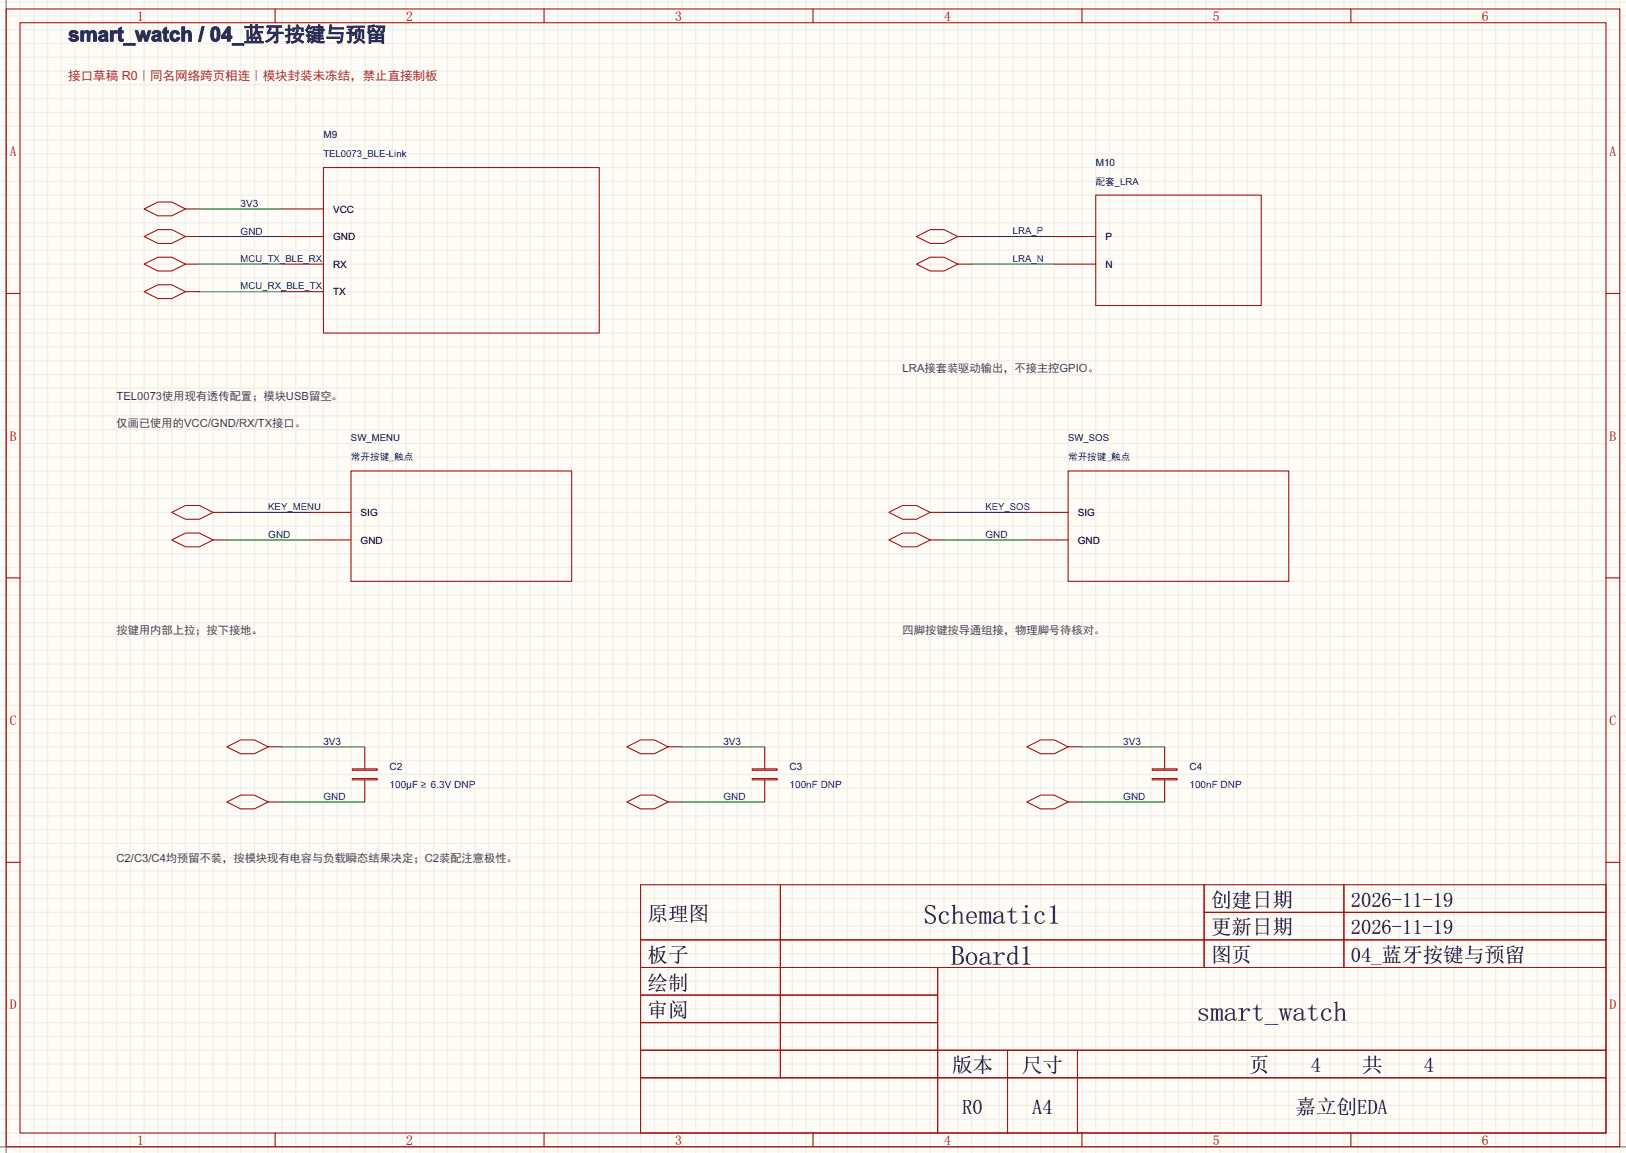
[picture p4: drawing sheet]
<svg xmlns="http://www.w3.org/2000/svg" width="299mm" height="212mm" viewBox="0 0 299 212" stroke-linecap="round" stroke-linejoin="round" font-family="sans-serif">
<path d="M0 0h299.5v212.3h-299.5z" fill="#fffcf7"/>
<g fill="none" stroke="#f0f0eb" stroke-width=".25">
<path d="M1.1 0v212.3M3.7 0v212.3M6.2 0v212.3M8.8 0v212.3M11.3 0v212.3M13.8 0v212.3M16.4 0v212.3M18.9 0v212.3M21.5 0v212.3M24 0v212.3M26.5 0v212.3M29.1 0v212.3"/>
<path d="M31.6 0v212.3M34.2 0v212.3M36.7 0v212.3M39.2 0v212.3M41.8 0v212.3M44.3 0v212.3M46.9 0v212.3M49.4 0v212.3M51.9 0v212.3M54.5 0v212.3M57 0v212.3M59.6 0v212.3"/>
<path d="M62.1 0v212.3M64.6 0v212.3M67.2 0v212.3M69.7 0v212.3M72.3 0v212.3M74.8 0v212.3M77.3 0v212.3M79.9 0v212.3M82.4 0v212.3M85 0v212.3M87.5 0v212.3M90 0v212.3"/>
<path d="M92.6 0v212.3M95.1 0v212.3M97.7 0v212.3M100.2 0v212.3M102.7 0v212.3M105.3 0v212.3M107.8 0v212.3M110.4 0v212.3M112.9 0v212.3M115.4 0v212.3M118 0v212.3M120.5 0v212.3"/>
<path d="M123.1 0v212.3M125.6 0v212.3M128.1 0v212.3M130.7 0v212.3M133.2 0v212.3M135.8 0v212.3M138.3 0v212.3M140.8 0v212.3M143.4 0v212.3M145.9 0v212.3M148.5 0v212.3M151 0v212.3"/>
<path d="M153.5 0v212.3M156.1 0v212.3M158.6 0v212.3M161.2 0v212.3M163.7 0v212.3M166.2 0v212.3M168.8 0v212.3M171.3 0v212.3M173.9 0v212.3M176.4 0v212.3M178.9 0v212.3M181.5 0v212.3"/>
<path d="M184 0v212.3M186.6 0v212.3M189.1 0v212.3M191.6 0v212.3M194.2 0v212.3M196.7 0v212.3M199.3 0v212.3M201.8 0v212.3M204.3 0v212.3M206.9 0v212.3M209.4 0v212.3M212 0v212.3"/>
<path d="M214.5 0v212.3M217 0v212.3M219.6 0v212.3M222.1 0v212.3M224.7 0v212.3M227.2 0v212.3M229.7 0v212.3M232.3 0v212.3M234.8 0v212.3M237.4 0v212.3M239.9 0v212.3M242.4 0v212.3"/>
<path d="M245 0v212.3M247.5 0v212.3M250.1 0v212.3M252.6 0v212.3M255.1 0v212.3M257.7 0v212.3M260.2 0v212.3M262.8 0v212.3M265.3 0v212.3M267.8 0v212.3M270.4 0v212.3M272.9 0v212.3"/>
<path d="M275.5 0v212.3M278 0v212.3M280.5 0v212.3M283.1 0v212.3M285.6 0v212.3M288.2 0v212.3M290.7 0v212.3M293.2 0v212.3M295.8 0v212.3M298.3 0v212.3M0 .4h299.5M0 2.9h299.5"/>
<path d="M0 5.5h299.5M0 8h299.5M0 10.5h299.5M0 13.1h299.5M0 15.6h299.5M0 18.2h299.5M0 20.7h299.5M0 23.2h299.5M0 25.8h299.5M0 28.3h299.5M0 30.9h299.5M0 33.4h299.5"/>
<path d="M0 35.9h299.5M0 38.5h299.5M0 41h299.5M0 43.6h299.5M0 46.1h299.5M0 48.6h299.5M0 51.2h299.5M0 53.7h299.5M0 56.3h299.5M0 58.8h299.5M0 61.3h299.5M0 63.9h299.5"/>
<path d="M0 66.4h299.5M0 69h299.5M0 71.5h299.5M0 74h299.5M0 76.6h299.5M0 79.1h299.5M0 81.7h299.5M0 84.2h299.5M0 86.7h299.5M0 89.3h299.5M0 91.8h299.5M0 94.4h299.5"/>
<path d="M0 96.9h299.5M0 99.4h299.5M0 102h299.5M0 104.5h299.5M0 107.1h299.5M0 109.6h299.5M0 112.1h299.5M0 114.7h299.5M0 117.2h299.5M0 119.8h299.5M0 122.3h299.5M0 124.8h299.5"/>
<path d="M0 127.4h299.5M0 129.9h299.5M0 132.5h299.5M0 135h299.5M0 137.5h299.5M0 140.1h299.5M0 142.6h299.5M0 145.2h299.5M0 147.7h299.5M0 150.2h299.5M0 152.8h299.5M0 155.3h299.5"/>
<path d="M0 157.9h299.5M0 160.4h299.5M0 162.9h299.5M0 165.5h299.5M0 168h299.5M0 170.6h299.5M0 173.1h299.5M0 175.6h299.5M0 178.2h299.5M0 180.7h299.5M0 183.3h299.5M0 185.8h299.5"/>
<path d="M0 188.3h299.5M0 190.9h299.5M0 193.4h299.5M0 196h299.5M0 198.5h299.5M0 201h299.5M0 203.6h299.5M0 206.1h299.5M0 208.7h299.5M0 211.2h299.5"/>
</g>
<path d="M1.1 0v212.3M0 211.2h299.5" fill="none" stroke="#999" stroke-width=".25"/>
<g fill="none" stroke="#a10000" stroke-width=".18">
<path d="M1.1 1.7h297.2v209.5h-297.2zM3.7 4.2h292.1v204.5h-292.1zM50.7 1.7v2.5M100.2 1.7v2.5M149.7 1.7v2.5M199.3 1.7v2.5M248.8 1.7v2.5M26.5 38.5l2.6-1.3h2.5l2.6 1.3-2.6 1.3h-2.5zM59.6 30.9h50.8v30.4h-50.8zM201.8 35.9h30.5v20.4h-30.5zM1.1 54h2.6M26.5 43.6l2.6-1.3h2.5l2.6 1.3-2.6 1.2h-2.5z"/>
<path d="M26.5 48.6l2.6-1.2h2.5l2.6 1.2-2.6 1.3h-2.5zM26.5 53.7l2.6-1.2h2.5l2.6 1.2-2.6 1.3h-2.5zM168.8 43.6l2.5-1.3h2.6l2.5 1.3-2.5 1.2h-2.6zM168.8 48.6l2.5-1.2h2.6l2.5 1.2-2.5 1.3h-2.6zM295.8 54h2.5M31.6 94.4l2.6-1.3h2.5l2.5 1.3-2.5 1.2h-2.5zM31.6 99.4l2.6-1.2h2.5l2.5 1.2-2.5 1.3h-2.5zM64.6 86.7h40.7v20.4h-40.7zM163.7 94.4l2.5-1.3h2.6l2.5 1.3-2.5 1.2h-2.6zM163.7 99.4l2.5-1.2h2.6l2.5 1.2-2.5 1.3h-2.6zM196.7 86.7h40.7v20.4h-40.7zM1.1 106.4h2.6"/>
<path d="M295.8 106.4h2.5M41.8 137.5l2.5-1.2h2.6l2.5 1.2-2.5 1.3h-2.6zM115.4 137.5l2.6-1.2h2.5l2.6 1.2-2.6 1.3h-2.5zM189.1 137.5l2.5-1.2h2.6l2.5 1.2-2.5 1.3h-2.6zM1.1 158.8h2.6M41.8 147.7l2.5-1.3h2.6l2.5 1.3-2.5 1.3h-2.6zM64.9 141.6h4.6v.3h-4.6zM64.9 143.4h4.6v.2h-4.6zM115.4 147.7l2.6-1.3h2.5l2.6 1.3-2.6 1.3h-2.5zM138.6 141.6h4.5v.3h-4.5zM138.6 143.4h4.5v.2h-4.5zM189.1 147.7l2.5-1.3h2.6l2.5 1.3-2.5 1.3h-2.6z"/>
<path d="M212.2 141.6h4.6v.3h-4.6zM212.2 143.4h4.6v.2h-4.6zM295.8 158.8h2.5M118 162.9h177.8v45.8h-177.8zM118 173.1h177.8M118 178.2h177.8M143.7 162.9v35.6M172.7 178.2v30.5M221.8 162.9v15.3M221.8 168h74M247.5 162.9v15.3M118 183.3h54.7"/>
<path d="M118 193.4h177.8M118 188.3h54.7M118 198.5h177.8M185.6 193.4v15.3M198.4 193.4v15.3M50.7 208.7v2.5M100.2 208.7v2.5M149.7 208.7v2.5M199.3 208.7v2.5M248.8 208.7v2.5"/>
</g>
<g fill="none" stroke="#870000" stroke-width=".18">
<path d="M34.2 38.5h2.5M51.9 38.5h7.7M34.2 43.6h2.5M34.2 48.6h2.5M34.2 53.7h2.5M51.9 43.6h7.7M51.9 48.6h7.7M51.9 53.7h7.7M176.4 43.6h2.5M176.4 48.6h2.5M194.2 43.6h7.6M194.2 48.6h7.6"/>
<path d="M39.2 94.4h2.6M39.2 99.4h2.6M57 94.4h7.6M57 99.4h7.6M171.3 94.4h2.6M171.3 99.4h2.6M189.1 94.4h7.6M189.1 99.4h7.6M49.4 137.5h2.5M67.2 137.5v4.1M123.1 137.5h2.5M140.8 137.5v4.1"/>
<path d="M196.7 137.5h2.6M214.5 137.5v4.1M49.4 147.7h2.5M67.2 143.6v4.1M123.1 147.7h2.5M140.8 143.6v4.1M196.7 147.7h2.6M214.5 143.6v4.1"/>
</g>
<g fill="none" stroke="#008700" stroke-width=".18">
<path d="M36.7 38.5h15.2M36.7 43.6h15.2M36.7 48.6h15.2M36.7 53.7h15.2M178.9 43.6h15.3M178.9 48.6h15.3M41.8 94.4h15.2M41.8 99.4h15.2M173.9 94.4h15.2M173.9 99.4h15.2M51.9 137.5h15.3M125.6 137.5h15.2"/>
<path d="M199.3 137.5h15.2M51.9 147.7h15.3M125.6 147.7h15.2M199.3 147.7h15.2"/>
</g>
<g font-size="5">
<text x="170.1" y="170.2">Schematic1</text>
<text x="175.2" y="177.8">Board1</text>
<text x="220.4" y="188">smart_watch</text>
</g>
<g font-size="3.8" fill="#143d60">
<text x="12.6" y="7.6">s</text>
<text x="14.7" y="7.6">mar</text>
<text x="21.5" y="7.6">t_</text>
<text x="24.9" y="7.6">wa</text>
<text x="29.9" y="7.6">tch /</text>
<text x="38.6" y="7.6">04</text>
<text x="42.8" y="7.6">_</text>
<text x="44.9" y="7.6">蓝牙</text>
<text x="52.4" y="7.6">按键</text>
<text x="59.9" y="7.6">与预</text>
<text x="67.4" y="7.6">留</text>
</g>
<g font-size="3.8">
<text x="223" y="167">创建日期</text>
<text x="248.8" y="167">2026-11-19</text>
<text x="119.3" y="169.5">原理图</text>
<text x="223" y="172.1">更新日期</text>
<text x="248.8" y="172.1">2026-11-19</text>
<text x="119.3" y="177.2">板子</text>
<text x="223" y="177.2">图页</text>
<text x="248.8" y="177.2">0</text>
<text x="250.7" y="177.2">4_蓝</text>
<text x="258.2" y="177.2">牙按</text>
<text x="265.8" y="177.2">键与</text>
<text x="273.4" y="177.2">预留</text>
<text x="119.3" y="182.2">绘制</text>
<text x="119.3" y="187.3">审阅</text>
<text x="175.3" y="197.5">版本</text>
<text x="188.2" y="197.5">尺寸</text>
<text x="230.1" y="197.5">页</text>
<text x="241.4" y="197.5">4</text>
<text x="250.9" y="197.5">共</text>
<text x="262.2" y="197.5">4</text>
<text x="177.2" y="205.1">R0</text>
<text x="190.1" y="205.1">A4</text>
<text x="238.6" y="205.1">嘉立创ED</text>
<text x="253.7" y="205.1">A</text>
</g>
<g font-size="2.5" fill="#a00000">
<text x="25.3" y="3.8">1</text>
<text x="74.8" y="3.8">2</text>
<text x="124.3" y="3.8">3</text>
<text x="173.9" y="3.8">4</text>
<text x="223.4" y="3.8">5</text>
<text x="272.9" y="3.8">6</text>
<text x="1.8" y="28.8">A</text>
<text x="296.4" y="28.8">A</text>
<text x="1.8" y="81.1">B</text>
<text x="296.4" y="81.1">B</text>
<text x="1.8" y="133.5">C</text>
<text x="296.4" y="133.5">C</text>
<text x="1.8" y="185.9">D</text>
<text x="296.4" y="185.9">D</text>
<text x="25.3" y="210.8">1</text>
<text x="74.8" y="210.8">2</text>
<text x="124.3" y="210.8">3</text>
<text x="173.9" y="210.8">4</text>
<text x="223.4" y="210.8">5</text>
<text x="272.9" y="210.8">6</text>
</g>
<g font-size="2.3" fill="#9a3c20">
<text x="12.6" y="14.7">接口草</text>
<text x="19.5" y="14.7">稿</text>
<text x="22.4" y="14.7">R</text>
<text x="24.1" y="14.7">0｜同名</text>
<text x="32.3" y="14.7">网</text>
<text x="34.6" y="14.7">络</text>
<text x="36.9" y="14.7">跨页相连｜模块封装</text>
<text x="57.6" y="14.7">未</text>
<text x="59.9" y="14.7">冻</text>
<text x="62.2" y="14.7">结，禁止直接制板</text>
</g>
<g font-size="2.1" fill="#444">
<text x="166.2" y="68.6">LR</text>
<text x="168.9" y="68.6">A接套</text>
<text x="174.4" y="68.6">装</text>
<text x="176.5" y="68.6">驱动输出，</text>
<text x="186.9" y="68.6">不接主控G</text>
<text x="196.8" y="68.6">PIO。</text>
<text x="21.5" y="73.6">TE</text>
<text x="24.1" y="73.6">L0073使</text>
<text x="31.9" y="73.6">用现有透传</text>
<text x="42.3" y="73.6">配</text>
<text x="44.4" y="73.6">置；模块USB留空。</text>
<text x="21.5" y="78.7">仅画已使用</text>
<text x="31.8" y="78.7">的VC</text>
<text x="36.8" y="78.7">C/GN</text>
<text x="42" y="78.7">D/RX</text>
<text x="46.9" y="78.7">/TX接</text>
<text x="52.2" y="78.7">口。</text>
<text x="21.5" y="116.8">按键用内部上拉；按下接地。</text>
<text x="166.2" y="116.8">四脚按键按导通组接，物理脚号待核对。</text>
<text x="21.5" y="158.7">C2</text>
<text x="24.1" y="158.7">/C3/C</text>
<text x="29.4" y="158.7">4均预</text>
<text x="34.7" y="158.7">留</text>
<text x="36.8" y="158.7">不装，按模</text>
<text x="47.1" y="158.7">块现有电容</text>
<text x="57.5" y="158.7">与</text>
<text x="59.6" y="158.7">负载瞬态结</text>
<text x="69.9" y="158.7">果决定；C2装</text>
<text x="82.9" y="158.7">配</text>
<text x="85" y="158.7">注意极性。</text>
</g>
<g font-size="1.8" fill="#000080">
<text x="59.6" y="25.4">M9</text>
<text x="201.8" y="30.5">M10</text>
<text x="64.6" y="81.2">SW_MENU</text>
<text x="196.7" y="81.2">SW_SOS</text>
<text x="71.8" y="141.8">C2</text>
<text x="145.4" y="141.8">C3</text>
<text x="219.1" y="141.8">C4</text>
</g>
<g font-size="1.8" fill="#00f">
<text x="59.6" y="28.9">TEL0073_BLE-Link</text>
<text x="201.8" y="34">配套_L</text>
<text x="207.3" y="34">RA</text>
<text x="44.3" y="38.1">3V3</text>
<text x="44.3" y="43.2">GND</text>
<text x="186.6" y="43.1">LRA_P</text>
<text x="44.3" y="48.2">MCU_TX_BLE_RX</text>
<text x="44.3" y="53.3">MCU_RX_BLE_TX</text>
<text x="186.6" y="48.2">LRA_N</text>
<text x="64.6" y="84.8">常开按键_触点</text>
<text x="196.7" y="84.8">常开按键_触点</text>
<text x="49.4" y="93.9">KEY_MENU</text>
<text x="181.5" y="93.9">KEY_SOS</text>
<text x="49.4" y="99.1">GND</text>
<text x="181.5" y="99.1">GND</text>
<text x="59.6" y="137.2">3V3</text>
<text x="133.2" y="137.2">3V3</text>
<text x="206.9" y="137.2">3V3</text>
<text x="59.6" y="147.3">GND</text>
<text x="71.8" y="145.1">1</text>
<text x="72.8" y="145.1">00</text>
<text x="74.8" y="145.1">µF</text>
<text x="77.5" y="145.1">≥ 6</text>
<text x="80.4" y="145.1">.3V D</text>
<text x="85" y="145.1">NP</text>
<text x="133.2" y="147.3">GND</text>
<text x="145.4" y="145.1">100nF DNP</text>
<text x="206.9" y="147.3">GND</text>
<text x="219.1" y="145.1">100nF DNP</text>
</g>
<g font-size="1.8">
<text x="61.3" y="39.1">VCC</text>
<text x="61.3" y="44.2">GND</text>
<text x="203.6" y="44.2">P</text>
<text x="61.3" y="49.3">RX</text>
<text x="203.6" y="49.3">N</text>
<text x="61.3" y="54.4">TX</text>
<text x="66.4" y="95">SIG</text>
<text x="198.5" y="95">SIG</text>
<text x="66.4" y="100.1">GND</text>
<text x="198.5" y="100.1">GND</text>
</g>
</svg>
